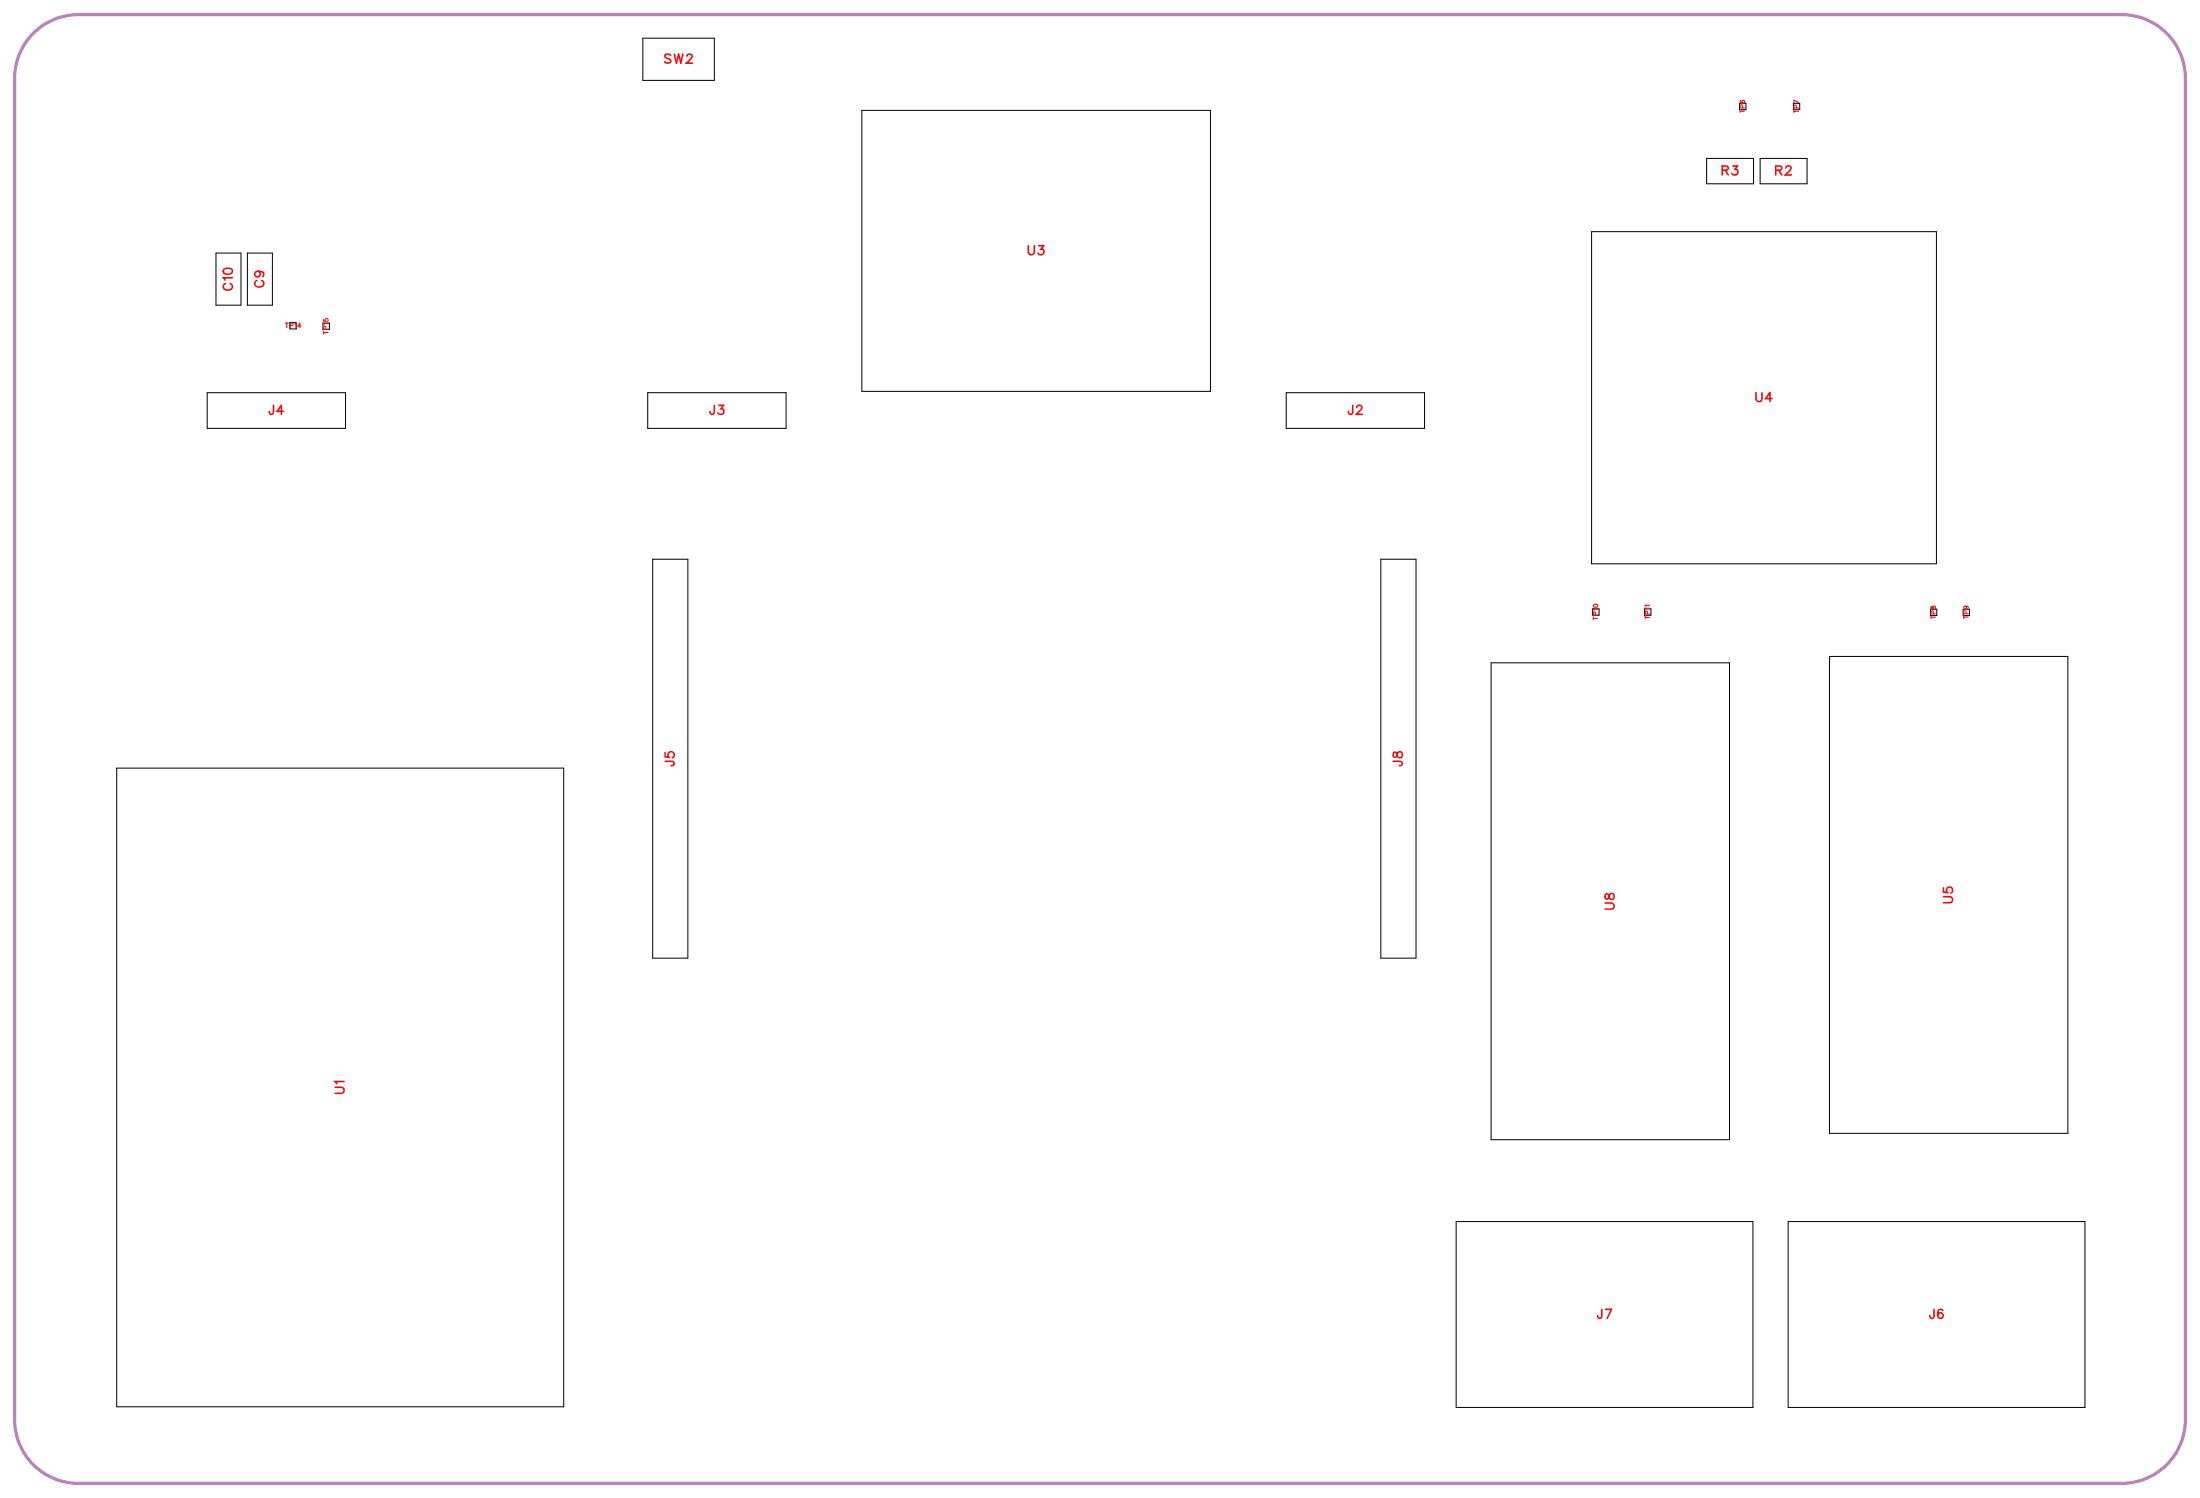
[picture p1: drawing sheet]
<svg xmlns="http://www.w3.org/2000/svg" width="172mm" height="117mm" viewBox="0 0 172 117" stroke-linecap="round" stroke-linejoin="round" font-family="sans-serif">
<path d="M2.3 2.9a5 5 0 0 1 3.8-1.8h160a5 5 0 0 1 5 5v105a5 5 0 0 1-5 5h-160a5 5 0 0 1-5-5v-105a5 5 0 0 1 1.2-3.2z" fill="none" stroke="#bf80bf" stroke-width=".25"/>
<g fill="none" stroke="#000" stroke-width=".08">
<path d="M16.9 19.8h2v4.1h-2zM19.4 19.8h1.9v4.1h-1.9zM50.3 3h5.6v3.3h-5.6zM67.5 8.6h27.3v22h-27.3zM124.6 18.1h27v26h-27zM133.6 12.4h3.7v2h-3.7zM136.2 8.1h.5v.5h-.5zM137.8 12.4h3.7v2h-3.7zM140.4 8.1h.5v.5h-.5zM16.2 30.7h10.9v2.8h-10.9zM22.7 25.3h.5v.5h-.5zM25.3 25.3h.5v.5h-.5z"/>
<path d="M50.7 30.7h10.9v2.8h-10.9zM100.7 30.7h10.9v2.8h-10.9zM51.1 43.8h2.8v31.2h-2.8zM108.1 43.8h2.8v31.2h-2.8zM116.8 51.9h18.6v37.3h-18.6zM124.7 47.7h.5v.5h-.5zM128.8 47.7h.5v.5h-.5zM143.3 51.4h18.6v37.3h-18.6zM151.2 47.7h.5v.5h-.5zM153.7 47.7h.5v.5h-.5zM9.1 60.1h35v50h-35zM114 95.6h23.3v14.6h-23.3z"/>
<path d="M140 95.6h23.3v14.6h-23.3z"/>
</g>
<g fill="none" stroke="#f00" stroke-width=".08">
<path d="M136.3 8.7h.3M136.3 8.6v.2M136.3 7.9a.15 .15 0 0 0 .1 .2 .15 .15 0 0 0 .2-.2 .11 .11 0 0 0-.2 0 .11 .11 0 0 0 .1 .2M136.5 8.4l-.1-.2h-.1v.2h.3M140.5 8.7h.3M140.5 8.6v.2M140.7 8.5v-.2l-.2-.1v.3h.3M140.8 8l-.3-.2v.3M22.3 25.3h.3M22.5 25.3v.4M22.7 25.5h.2v-.2h-.2v.4M23.1 25.4l.1-.1v.4"/>
<path d="M23.6 25.5h-.3l.2-.2v.4M25.3 25v.1l.2 .1a.13 .13 0 0 1 0-.2 .13 .13 0 0 1 .2 0 .13 .13 0 0 1-.1 .2M25.3 26h.4M25.3 25.9v.3M25.5 25.8v-.2h-.1l-.1 .2h.4M25.7 25.3h-.4l.1 .1M124.8 48.4h.3M124.8 48.3v.2M125 48.2l-.1-.2-.1-.1v.3h.3M125.1 47.7h-.3v.1M128.8 48.3h.4M128.8 48.2v.3"/>
<path d="M129 48.1v-.2h-.1l-.1 .2h.4M129.2 47.6h-.4l.1 .1M129.2 47.4h-.4l.1 .1M151.2 48.3h.4M151.2 48.2v.2M151.2 47.5l.1 .2 .2-.3a.12 .12 0 0 1 .1 .2 .12 .12 0 0 1-.2 .1l-.1-.2zM151.4 48.1v-.2l-.1-.1-.1 .3h.4M153.8 48.3h.3M153.8 48.2v.2M153.9 47.5a.11 .11 0 0 1 .1 .1 .11 .11 0 0 1-.2 .1 .11 .11 0 0 1 0-.2h.3v.2M154 48.1v-.2l-.2-.1v.3h.3"/>
<circle cx="124.9" cy="47.4" r=".16"/>
</g>
<g fill="none" stroke="#f00" stroke-width=".12">
<path d="M52.5 4.3l-.1-.1-.3 .1v.2l.4 .2v.1l-.1 .1-.3-.1M52.8 4.2l.2 .7 .1-.7 .2 .7 .2-.7M53.8 4.4l.1-.2h.2l.1 .2-.1 .2-.3 .3h.4M80.5 19.2v.5l.2 .2 .3-.1v-.6M81.4 19.2h.3l-.2 .3a.24 .24 0 0 1 .2 .4 .24 .24 0 0 1-.4-.1M134.9 13.3h.4v-.2l-.1-.1h-.3v.7M135.1 13.3l.2 .4M135.7 13h.4l-.2 .3a.24 .24 0 0 1 .1 .3 .24 .24 0 0 1-.4 0M139.1 13.3h.4v-.2l-.1-.1h-.3v.7M139.3 13.3l.2 .4M139.9 13.2l.1-.2h.1l.2 .1-.1 .3-.4 .3h.5M17.5 21.1l.3-.1a.3 .3 0 0 1 .4 .3 .38 .38 0 0 1-.4 .2 .38 .38 0 0 1-.3-.3z"/>
<path d="M17.7 22.2a.26 .26 0 0 0-.2 .3 .26 .26 0 0 0 .3 .2h.1a.26 .26 0 0 0 .3-.2 .26 .26 0 0 0-.2-.3M18.2 21.8h-.7l.1 .1M20.1 22a.26 .26 0 0 0-.2 .3 .26 .26 0 0 0 .3 .2h.2a.26 .26 0 0 0 .3-.2 .26 .26 0 0 0-.2-.3M20.2 21.2a.22 .22 0 0 1 .2 .3 .22 .22 0 0 1-.4 .1 .22 .22 0 0 1 0-.3l.2-.1a.34 .34 0 0 1 .5 .3l-.1 .1M21.4 31.7v.7h-.3v-.2M22.2 32.2h-.5l.3-.5v.7M55.9 31.7v.7h-.2l-.1-.2M56.3 31.7h.4l-.2 .3a.24 .24 0 0 1 .1 .4 .24 .24 0 0 1-.4-.1M105.9 31.7v.7h-.2l-.1-.2M106.2 31.9l.2-.2h.1l.2 .2-.1 .2-.4 .3h.5M137.5 30.7v.5l.2 .2 .3-.1v-.6M138.8 31.2h-.5l.3-.5v.7"/>
<path d="M52.1 59.6h.6l.1 .3h-.2M52.1 58.9v.4h.3a.25 .25 0 0 1 0-.4 .25 .25 0 0 1 .4 .1 .25 .25 0 0 1-.1 .3M109.1 59.6h.7v.3h-.2M109.1 58.9v.4h.2l.3-.4a.24 .24 0 0 1 .2 .2 .24 .24 0 0 1-.2 .2l-.2-.1-.1-.3zM125.7 70.7h.5l.2 .2-.1 .2-.6 .1M125.7 70v.4h.2l.3-.4a.24 .24 0 0 1 .2 .2 .24 .24 0 0 1-.2 .2l-.2-.1-.1-.3zM152.2 70.2h.5l.2 .2-.1 .2-.6 .1M152.2 69.5v.4h.3a.25 .25 0 0 1 0-.4 .25 .25 0 0 1 .4 .1 .25 .25 0 0 1-.1 .3M26.2 85.1h.5l.2 .2-.1 .3h-.6M26.9 84.7h-.7l.2 .1M125.4 102.5v.7h-.2l-.1-.2M125.7 102.5h.5l-.3 .7"/>
<path d="M151.5 102.5l-.1 .7h-.2l-.1-.2M152.1 102.6v-.1a.35 .35 0 0 0-.4 .3 .35 .35 0 0 0 .2 .4 .22 .22 0 0 0 .3-.2 .22 .22 0 0 0-.2-.2 .22 .22 0 0 0-.3 .2"/>
</g>
<g font-size="1.2" fill="#fff">
<text x="52" y="5.2">SW2</text>
<text x="134.8" y="14">R3</text>
<text x="139" y="14">R2</text>
<text x="18.5" y="22.8" transform="rotate(-90 18.5 22.8)">C10</text>
<text x="21" y="22.5" transform="rotate(-90 21 22.5)">C9</text>
<text x="80.5" y="20.2">U3</text>
<text x="21" y="32.7">J4</text>
<text x="55.5" y="32.7">J3</text>
<text x="105.5" y="32.7">J2</text>
<text x="137.5" y="31.7">U4</text>
<text x="53.1" y="60" transform="rotate(-90 53.1 60)">J5</text>
<text x="110.1" y="60" transform="rotate(-90 110.1 60)">J8</text>
<text x="126.7" y="71.2" transform="rotate(-90 126.7 71.2)">U8</text>
<text x="153.2" y="70.7" transform="rotate(-90 153.2 70.7)">U5</text>
<text x="27.2" y="85.7" transform="rotate(-90 27.2 85.7)">U1</text>
<text x="125" y="103.5">J7</text>
<text x="151.1" y="103.5">J6</text>
</g>
<g font-size=".6" fill="#fff">
<text x="136.8" y="8.9" transform="rotate(-90 136.8 8.9)">TP6</text>
<text x="141" y="8.9" transform="rotate(-90 141 8.9)">TP7</text>
<text x="22.3" y="25.8">TP14</text>
<text x="25.8" y="26.2" transform="rotate(-90 25.8 26.2)">TP15</text>
<text x="125.3" y="48.6" transform="rotate(-90 125.3 48.6)">TP10</text>
<text x="129.3" y="48.5" transform="rotate(-90 129.3 48.5)">TP11</text>
<text x="151.7" y="48.5" transform="rotate(-90 151.7 48.5)">TP8</text>
<text x="154.3" y="48.5" transform="rotate(-90 154.3 48.5)">TP9</text>
</g>
</svg>
